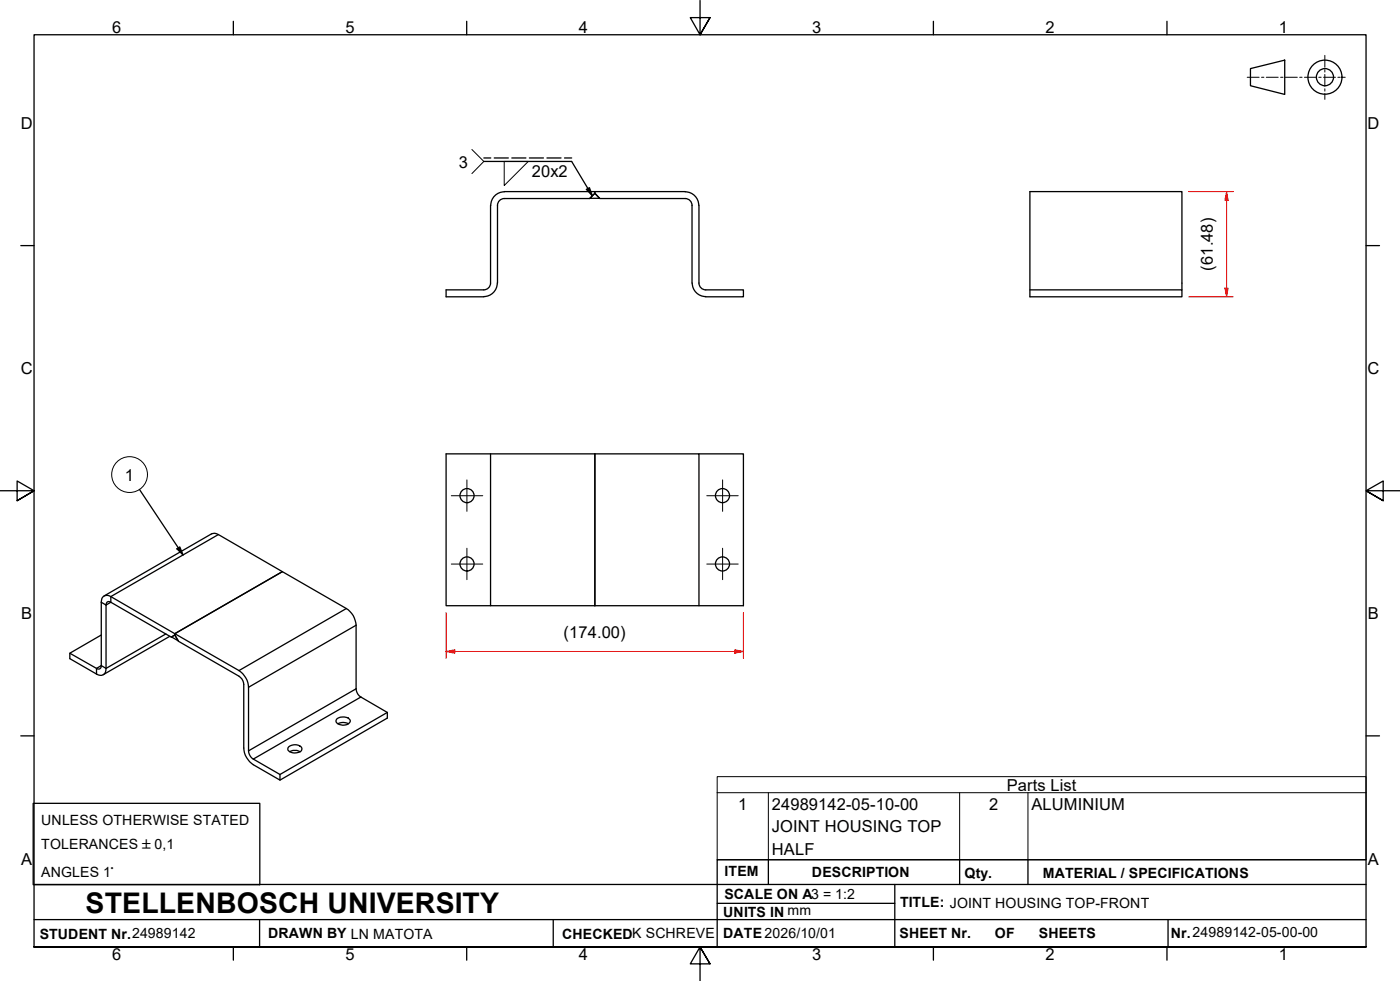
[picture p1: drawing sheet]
<svg xmlns="http://www.w3.org/2000/svg" width="410mm" height="287mm" viewBox="0 0 410 287" stroke-linecap="round" stroke-linejoin="round" font-family="sans-serif">
<!-- layer: Visible Edges(ISO) -->
<g fill="none" stroke="#000" stroke-width=".38">
<path d="M147.6 56.1h53.1M147.7 56.1a4 4 0 0 0-4 4M174.2 56.6l-1.5 1.5h-25a2 2 0 0 0-2 2v22.8M174.2 56.6v-.5v.5l1.4 1.5h25.1a2 2 0 0 1 1.9 2v22.8M174.2 56.6l1.4 1.5h-2.9zM200.6 56.1a4 4 0 0 1 4 4M143.6 60.1v22.8a2 2 0 0 1-2 2h-11v2h11.1M204.7 60.1v22.7a2 2 0 0 0 1.9 2.1h11.1v2h-11.1M145.6 82.9a4 4 0 0 1-4 3.9M202.7 82.8a4 4 0 0 0 4 4M301.6 84.9h44.5v2h-44.5v-30.8h44.5v28.8M143.6 132.9v44.4h30.6"/>
<path d="M174.2 132.9h-43.6v44.4h13M174.2 132.9h30.5v44.4M174.2 132.9v44.4M204.7 132.9h13v44.4h-43.5M30.5 174.4l31.4-18.1a2 2 0 0 1 2 .2l37.5 21.6a6.1 6.1 0 0 1 2.9 4.9v19.1a2.94 2.94 0 0 0 1.4 1.9l7.7 4.5v1.7l-31.4 18.2M29.7 185.9l-9.3 5.3v1.6l7.9 4.5a1.71 1.71 0 0 0 1.9 .2 1.71 1.71 0 0 0 .9-1.8v-18.6a.85 .85 0 0 1 .3-.9 .85 .85 0 0 1 1 .1l17.8 10.2 1-.6M49.7 186.3l-19.5 11.2M50.2 186.5l1-.6 1 1.7zM51.2 185.9v-.4l31.5-18.2-31.5 18.2 18.8 10.8a6.3 6.3 0 0 1 2.8 4.9v19.1a2.94 2.94 0 0 0 1.4 1.9l7.8 4.5v1.7l-7.8-4.5a6.3 6.3 0 0 1-2.8-4.9v-18.6a3 3 0 0 0-1.4-2.5l-17.7-10.2-1.1-1.8v-.4l-18.8-10.9a1.71 1.71 0 0 0-1.9-.1 1.71 1.71 0 0 0-.8 1.8l-.1 19a.81 .81 0 0 1-1.3 .4l-7.9-4.5M84.6 218.6a2.65 2.65 0 0 1 3.8 .4 1.23 1.23 0 0 1-1.5 1.4 2.15 2.15 0 0 1-2.6-1.1zM98.7 210.4a2.9 2.9 0 0 1 3.9 .4 2.15 2.15 0 0 1-3.3 1.2 .98 .98 0 0 1-.8-.6 .98 .98 0 0 1 .2-1zM98.9 211.9l1.6-.4 1.5 .4"/>
<path d="M113.4 208.5l-31.4 18.2M84.8 220l1-.3h1.1l1 .3"/>
<circle cx="136.7" cy="145.1" r="2.06"/>
<circle cx="211.6" cy="145.1" r="2.06"/>
<circle cx="136.7" cy="165.1" r="2.06"/>
<circle cx="211.6" cy="165.1" r="2.06"/>
</g>
<!-- layer: Visible Tangent Edges(ISO) -->
<path d="M63.9 156.5l-31.5 18.1v1.7l-1.3 .8-1.4-.8M101.4 178.1l-31.4 18.2M48.6 185.6l-17.5 10.1-1.4-.9-1.4 .9v1.6M104.3 183l-31.5 18.2M104.3 201.6l-31.5 18.2M105.7 204l-31.5 18.2" fill="none" stroke="#000" stroke-width=".38"/>
<!-- layer: Symbols(ISO) -->
<g fill="none" stroke="#000" stroke-width=".29">
<path d="M138.2 43.8l3.5 3.5-3.5 3.5M147.6 47.3h7.1l-7.1 7zM210 232v-4.7h190v4.7M210 232v19.7h190v-19.7M210 232h190M225 232v19.7M281 232v19.7M301 232v19.7"/>
<circle cx="37.9" cy="138.9" r="5.2"/>
</g>
<!-- layer: Border_0 -->
<g fill="none" stroke="#000" stroke-width=".38">
<path d="M68.3 6.2v4M136.7 6.2v4M205 .1v10.1l-2.9-5h5.8l-2.9 5 2.9-5M273.3 6.2v4M341.7 6.2v4M6.1 71.9h3.9M400 71.9h3.9M0 143.7h10l-5-2.9v5.8l5-2.9-5 2.9M410 143.7h-10l5-2.9v5.8l-5-2.9 5 2.9M6.1 215.4h3.9M400 215.4h3.9M10 277.2v-267h390v267h-390h390"/>
<path d="M68.3 277.2v3.9M136.7 277.2v3.9M273.3 277.2v3.9M341.7 277.2v3.9M207.9 282.1l-2.9-4.9 2.9 4.9h-5.8l2.9-4.9v10"/>
</g>
<!-- layer: Sketch Geometry(ISO) -->
<g fill="none" stroke="#000" stroke-width=".38">
<path d="M366.1 20.1l10.1-2.5v10l-10.1-2.5zM9.7 235.2h66.4v23.8h-66.4zM10 258.9h390M225 251.7v7.2M262 258.9v18.3M281 251.7v7.2M301 251.7v7.2M400 251.7h-190v25.5M10 277.2h390M10 269.2h390M76 269.2v8M162 269.2v8"/>
<path d="M210 264.4h52M342 269.2v8"/>
<circle cx="388" cy="22.6" r="5"/>
<circle cx="388" cy="22.6" r="2.51"/>
</g>
<g fill="none" stroke="#000" stroke-width=".29">
<path d="M387.9 16.2v3.5M365.2 22.6h3.5M369.4 22.6h.7M370.8 22.6h3.5M375 22.6h.7M376.4 22.6h3.5M380.6 22.6h.7M382 22.6h3.4M386.1 22.6h.7M387.5 22.6h3.5M387.9 20.4v.7M387.9 21.8v3.5"/>
<path d="M387.9 26v.7M387.9 27.4v1.7M391.7 22.6h.7M393.1 22.6h.8"/>
</g>
<!-- layer: Symbols(ISO) -->
<path d="M141.7 47.3h25.7l6 10M141.7 46.2h2M144.7 46.2h4.1M149.9 46.2h4.1M155 46.2h4.1M160.1 46.2h4.2M165.3 46.2h2.1M171.7 55.4l.9-.5 .8 2.4zM40.8 143.3l12.8 19.1M51.8 160.7l.8-.6 1 2.3z" fill="none" stroke="#000" stroke-width=".38"/>
<path d="M171.7 55.4l.9-.5 .8 2.4zM51.8 160.7l.8-.6 1 2.3z" fill="#000"/>
<!-- layer: Center Mark(ISO) -->
<path d="M132.1 145.1h9.3M136.7 140.5v9.2M206.9 145.1h9.3M211.6 140.5v9.2M132.1 165.1h9.3M136.7 160.5v9.2M206.9 165.1h9.3M211.6 160.5v9.2" fill="none" stroke="#000" stroke-width=".29"/>
<!-- layer: Dimensions(ISO) -->
<path d="M130.6 190.7h2.6" fill="none" stroke="#f00" stroke-width=".29"/>
<path d="M130.6 190.7l2.6-.5v1z" fill="#f00"/>
<path d="M130.6 190.7l2.6-.5v1zM215.1 190.7h2.6" fill="none" stroke="#f00" stroke-width=".29"/>
<path d="M215.1 190.2l2.6 .5-2.6 .5z" fill="#f00"/>
<path d="M359.2 56.1v2.5M130.6 179.3v13.4M217.7 179.3v13.4M133.2 190.7h81.9M215.1 190.2l2.6 .5-2.6 .5z" fill="none" stroke="#f00" stroke-width=".29"/>
<path d="M359.2 56.1l.4 2.5h-1z" fill="#f00"/>
<path d="M359.2 56.1l.4 2.5h-1zM359.2 84.3v2.6" fill="none" stroke="#f00" stroke-width=".29"/>
<path d="M358.6 84.3h1l-.4 2.6z" fill="#f00"/>
<path d="M348 56.1h13.1M359.2 58.6v25.7M348 86.9h13.1M358.6 84.3h1l-.4 2.6z" fill="none" stroke="#f00" stroke-width=".29"/>
<text font-size="8.3" x="25.1" y="267.2">STELLENBOSCH UNIVERSITY</text>
<g font-size="4.8">
<text x="32.8" y="9.7">6</text>
<text x="101.2" y="9.7">5</text>
<text x="169.5" y="9.7">4</text>
<text x="237.8" y="9.7">3</text>
<text x="306.1" y="9.7">2</text>
<text x="374.5" y="9.7">1</text>
<text x="6.1" y="37.8">D</text>
<text x="400.4" y="37.8">D</text>
<text x="134.4" y="49">3</text>
<text x="155.7" y="51.8">20x2</text>
<text x="355.1" y="79.2" transform="rotate(-90 355.1 79.2)">(61.48)</text>
<text x="6.1" y="109.6">C</text>
<text x="400.4" y="109.6">C</text>
<text x="36.6" y="140.7">1</text>
<text x="6.2" y="181.3">B</text>
<text x="400.5" y="181.3">B</text>
<text x="165" y="186.7">(174.00)</text>
<text x="294.8" y="231.5">Parts List</text>
<text x="216.2" y="237.1">1</text>
<text x="226" y="237.1">24989142-05-10-00</text>
<text x="289.6" y="237.1">2</text>
<text x="302" y="237.1">ALUMINIUM</text>
<text x="226" y="243.6">JOINT HOUSING TOP</text>
<text x="226" y="250.1">HALF</text>
<text x="6.2" y="253.1">A</text>
<text x="400.5" y="253.1">A</text>
<text x="32.8" y="281.1">6</text>
<text x="101.2" y="281.1">5</text>
<text x="169.5" y="281.1">4</text>
<text x="237.8" y="281.1">3</text>
<text x="306.1" y="281.1">2</text>
<text x="374.5" y="281.1">1</text>
</g>
<g font-size="4.1">
<text x="12.1" y="241.6">UNLESS OTHERWISE STATED</text>
<text x="12.1" y="248.5">TOLERANCES ±0,1</text>
<text x="12.1" y="256.7">ANGLES 1°</text>
<text x="212.2" y="256.5">ITEM</text>
<text x="237.7" y="256.7">DESCRIPTION</text>
<text x="282.4" y="256.9">Qty.</text>
<text x="305.4" y="256.9">MATERIAL / SPECIFICATIONS</text>
<text x="212.1" y="263">SCALE ON A3 = 1:2</text>
<text x="211.8" y="268.4">UNITS IN mm</text>
<text x="263.5" y="265.6">TITLE: JOINT HOUSING TOP-FRONT</text>
<text x="11.6" y="274.8">STUDENT Nr.24989142</text>
<text x="78.5" y="274.6">DRAWN BY LN MATOTA</text>
<text x="164.6" y="274.8">CHECKEDK SCHREVE</text>
<text x="211.8" y="274.6">DATE2026/10/01</text>
<text x="263.4" y="274.6">SHEET Nr.</text>
<text x="291.3" y="274.6">OF</text>
<text x="304.2" y="274.6">SHEETS</text>
<text x="342.8" y="274.5">Nr.24989142-05-00-00</text>
</g>
</svg>
